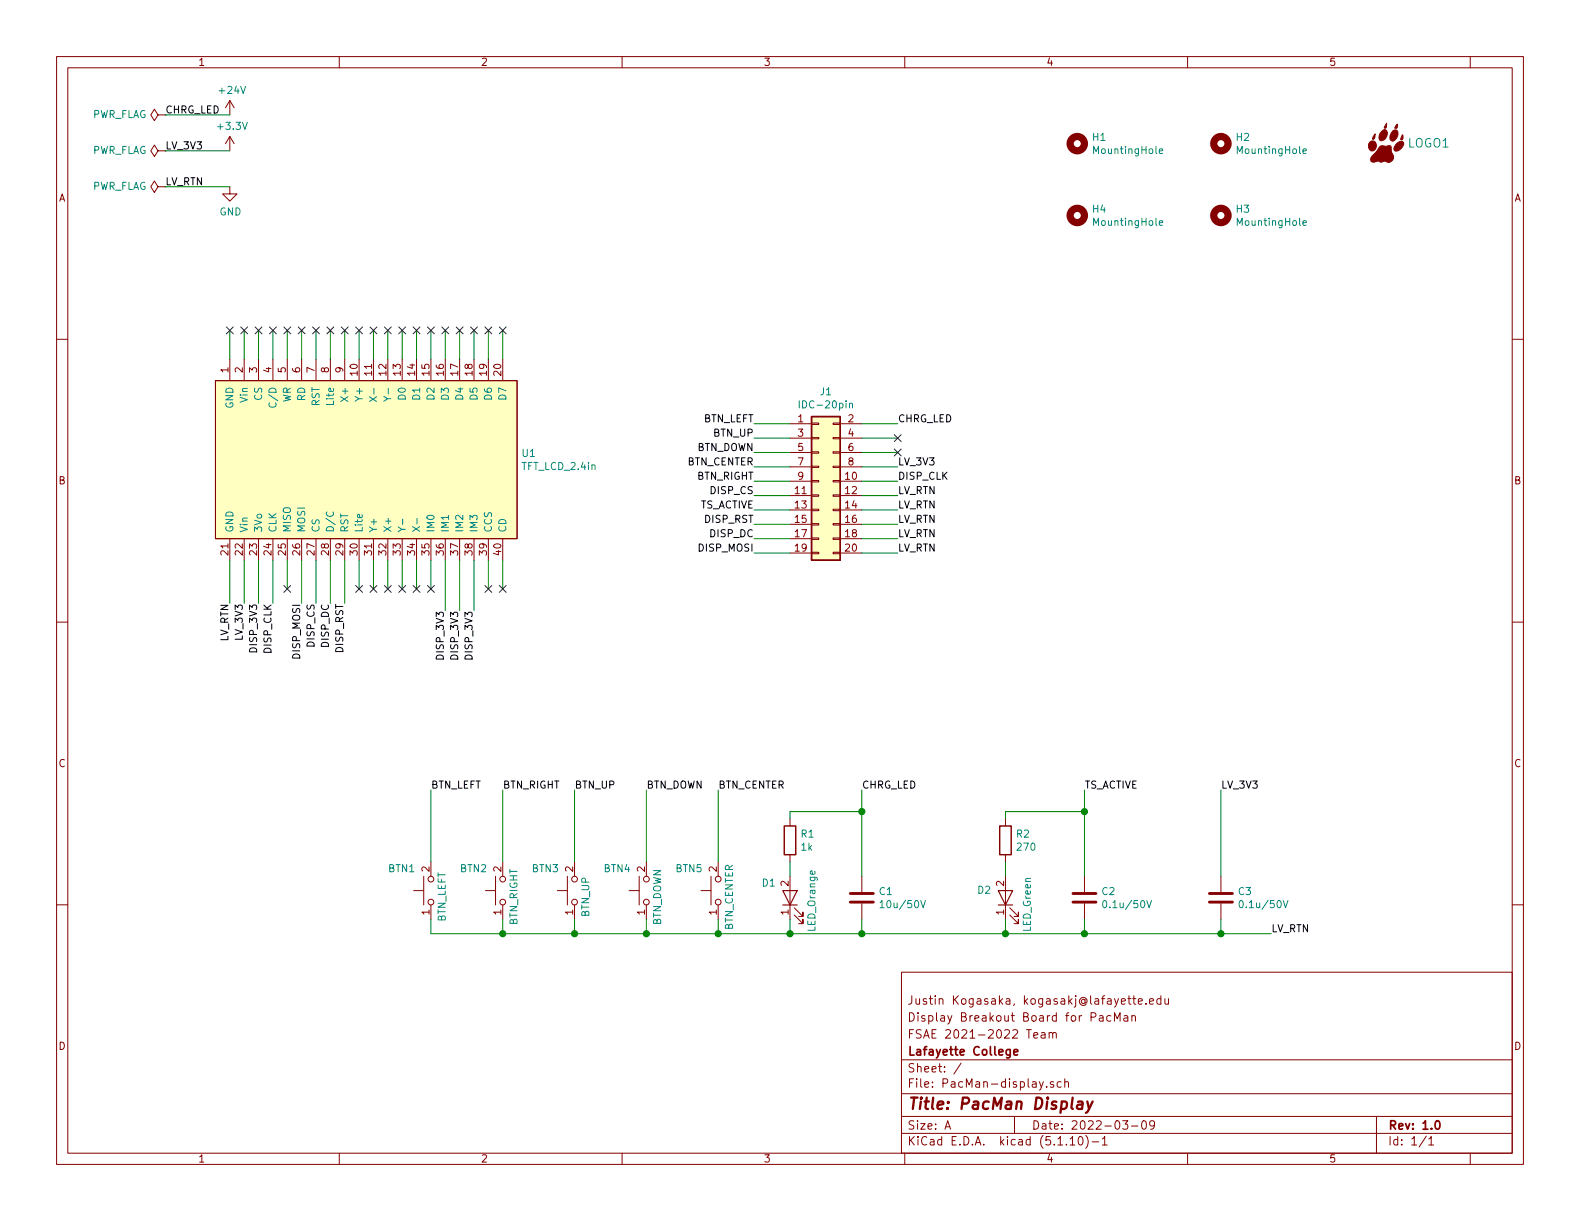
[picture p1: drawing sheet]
EESchema Schematic File Version 4
EELAYER 30 0
EELAYER END
$Descr A 11000 8500
encoding utf-8
Sheet 1 1
Title "PacMan Display"
Date "2022-03-09"
Rev "1.0"
Comp "Lafayette College"
Comment1 "FSAE 2021-2022 Team"
Comment2 "Display Breakout Board for PacMan"
Comment3 "Justin Kogasaka, kogasakj@lafayette.edu"
Comment4 ""
$EndDescr
$Comp
L Lafayette_Electric_Car_Internals:PushButton BTN4
U 1 1
P 4500 6200
F 0 "BTN4" V 4650 6500 50  0000 R CNN
F 1 "BTN_DOWN" H 4455 6152 50  0000 C TNN
F 2 "Lafayette_Electric_Car_Footprints:PushButton" H 4750 6400 50  0001 C CNN
F 3 "https://media.digikey.com/pdf/Data%20Sheets/RAFI%20PDF's/Racon_PCB_Tactile_Switches_Cat.pdf" H 4750 6400 50  0001 C CNN
F 4 "Digikey" H 4300 6550 50  0001 C CNN "Vendor"
F 5 "1715-1676-1-ND" H 4450 6550 50  0001 C CNN "Vendor Part"
F 6 "RAFI USA" H 4300 6550 50  0001 C CNN "Manufacturer"
F 7 "1.14100.5030000" H 4450 6550 50  0001 C CNN "Manufacturer Part"
	1    4500 6200
	0    -1   -1   0   
$EndComp
$Comp
L Lafayette_Electric_Car_Internals:PushButton BTN2
U 1 1
P 3500 6200
F 0 "BTN2" V 3650 6500 50  0000 R CNN
F 1 "BTN_RIGHT" H 3455 6152 50  0000 C TNN
F 2 "Lafayette_Electric_Car_Footprints:PushButton" H 3750 6400 50  0001 C CNN
F 3 "https://media.digikey.com/pdf/Data%20Sheets/RAFI%20PDF's/Racon_PCB_Tactile_Switches_Cat.pdf" H 3750 6400 50  0001 C CNN
F 4 "Digikey" H 3300 6550 50  0001 C CNN "Vendor"
F 5 "1715-1676-1-ND" H 3450 6550 50  0001 C CNN "Vendor Part"
F 6 "RAFI USA" H 3300 6550 50  0001 C CNN "Manufacturer"
F 7 "1.14100.5030000" H 3450 6550 50  0001 C CNN "Manufacturer Part"
	1    3500 6200
	0    -1   -1   0   
$EndComp
$Comp
L Lafayette_Electric_Car_Internals:PushButton BTN1
U 1 1
P 3000 6200
F 0 "BTN1" V 3150 6500 50  0000 R CNN
F 1 "BTN_LEFT" H 2955 6152 50  0000 C TNN
F 2 "Lafayette_Electric_Car_Footprints:PushButton" H 3250 6400 50  0001 C CNN
F 3 "https://media.digikey.com/pdf/Data%20Sheets/RAFI%20PDF's/Racon_PCB_Tactile_Switches_Cat.pdf" H 3250 6400 50  0001 C CNN
F 4 "Digikey" H 2800 6550 50  0001 C CNN "Vendor"
F 5 "1715-1676-1-ND" H 2950 6550 50  0001 C CNN "Vendor Part"
F 6 "RAFI USA" H 2800 6550 50  0001 C CNN "Manufacturer"
F 7 "1.14100.5030000" H 2950 6550 50  0001 C CNN "Manufacturer Part"
	1    3000 6200
	0    -1   -1   0   
$EndComp
$Comp
L Lafayette_Electric_Car_Internals:PushButton BTN5
U 1 1
P 5000 6200
F 0 "BTN5" V 5150 6500 50  0000 R CNN
F 1 "BTN_CENTER" H 4955 6152 50  0000 C TNN
F 2 "Lafayette_Electric_Car_Footprints:PushButton" H 5250 6400 50  0001 C CNN
F 3 "https://media.digikey.com/pdf/Data%20Sheets/RAFI%20PDF's/Racon_PCB_Tactile_Switches_Cat.pdf" H 5250 6400 50  0001 C CNN
F 4 "Digikey" H 4800 6550 50  0001 C CNN "Vendor"
F 5 "1715-1676-1-ND" H 4950 6550 50  0001 C CNN "Vendor Part"
F 6 "RAFI USA" H 4800 6550 50  0001 C CNN "Manufacturer"
F 7 "1.14100.5030000" H 4950 6550 50  0001 C CNN "Manufacturer Part"
	1    5000 6200
	0    -1   -1   0   
$EndComp
$Comp
L Lafayette_Electric_Car_Internals:PushButton BTN3
U 1 1
P 4000 6200
F 0 "BTN3" V 4150 6500 50  0000 R CNN
F 1 "BTN_UP" H 3955 6152 50  0000 C TNN
F 2 "Lafayette_Electric_Car_Footprints:PushButton" H 4250 6400 50  0001 C CNN
F 3 "https://media.digikey.com/pdf/Data%20Sheets/RAFI%20PDF's/Racon_PCB_Tactile_Switches_Cat.pdf" H 4250 6400 50  0001 C CNN
F 4 "Digikey" H 3800 6550 50  0001 C CNN "Vendor"
F 5 "1715-1676-1-ND" H 3950 6550 50  0001 C CNN "Vendor Part"
F 6 "RAFI USA" H 3800 6550 50  0001 C CNN "Manufacturer"
F 7 "1.14100.5030000" H 3950 6550 50  0001 C CNN "Manufacturer Part"
	1    4000 6200
	0    -1   -1   0   
$EndComp
NoConn ~ 1600 2300
NoConn ~ 1700 2300
NoConn ~ 1800 2300
NoConn ~ 1900 2300
NoConn ~ 2000 2300
NoConn ~ 2100 2300
NoConn ~ 2200 2300
NoConn ~ 2300 2300
NoConn ~ 2400 2300
NoConn ~ 2500 2300
NoConn ~ 2600 2300
NoConn ~ 2700 2300
NoConn ~ 2800 2300
NoConn ~ 2900 2300
NoConn ~ 3000 2300
NoConn ~ 3100 2300
NoConn ~ 3200 2300
NoConn ~ 3300 2300
NoConn ~ 3400 2300
NoConn ~ 3500 2300
Wire Wire Line
	1600 2300 1600 2500
Wire Wire Line
	1700 2300 1700 2500
Wire Wire Line
	1800 2300 1800 2500
Wire Wire Line
	1900 2300 1900 2500
Wire Wire Line
	2000 2300 2000 2500
Wire Wire Line
	2100 2300 2100 2500
Wire Wire Line
	2200 2300 2200 2500
Wire Wire Line
	2300 2300 2300 2500
Wire Wire Line
	2400 2300 2400 2500
Wire Wire Line
	2500 2300 2500 2500
Wire Wire Line
	2600 2300 2600 2500
Wire Wire Line
	2700 2300 2700 2500
Wire Wire Line
	2800 2300 2800 2500
Wire Wire Line
	2900 2300 2900 2500
Wire Wire Line
	3000 2300 3000 2500
Wire Wire Line
	3100 2300 3100 2500
Wire Wire Line
	3200 2300 3200 2500
Wire Wire Line
	3300 2300 3300 2500
Wire Wire Line
	3400 2300 3400 2500
Wire Wire Line
	3500 2300 3500 2500
NoConn ~ 2000 4100
NoConn ~ 2500 4100
NoConn ~ 2600 4100
NoConn ~ 2700 4100
NoConn ~ 2800 4100
NoConn ~ 2900 4100
NoConn ~ 3000 4100
NoConn ~ 3400 4100
NoConn ~ 3500 4100
Wire Wire Line
	3500 4100 3500 3900
Wire Wire Line
	3400 4100 3400 3900
Wire Wire Line
	3300 4250 3300 3900
Wire Wire Line
	3200 4250 3200 3900
Wire Wire Line
	3100 4250 3100 3900
Wire Wire Line
	3000 4100 3000 3900
Wire Wire Line
	2900 4100 2900 3900
Wire Wire Line
	2800 4100 2800 3900
Wire Wire Line
	2700 4100 2700 3900
Wire Wire Line
	2600 4100 2600 3900
Wire Wire Line
	2500 4100 2500 3900
Wire Wire Line
	2000 4100 2000 3900
Wire Wire Line
	1800 4200 1800 3900
$Comp
L Device:R R1
U 1 1
P 5500 5850
F 0 "R1" H 5570 5896 50  0000 L CNN
F 1 "1k" H 5570 5805 50  0000 L CNN
F 2 "Resistor_SMD:R_0805_2012Metric_Pad1.20x1.40mm_HandSolder" V 5430 5850 50  0001 C CNN
F 3 "~" H 5500 5850 50  0001 C CNN
	1    5500 5850
	1    0    0    -1  
$EndComp
$Comp
L Device:C C1
U 1 1
P 6000 6250
F 0 "C1" H 6115 6296 50  0000 L CNN
F 1 "10u/50V" H 6115 6205 50  0000 L CNN
F 2 "Capacitor_SMD:C_1210_3225Metric_Pad1.33x2.70mm_HandSolder" H 6038 6100 50  0001 C CNN
F 3 "~" H 6000 6250 50  0001 C CNN
	1    6000 6250
	1    0    0    -1  
$EndComp
$Comp
L Device:C C2
U 1 1
P 7550 6250
F 0 "C2" H 7665 6296 50  0000 L CNN
F 1 "0.1u/50V" H 7665 6205 50  0000 L CNN
F 2 "Capacitor_SMD:C_0805_2012Metric_Pad1.18x1.45mm_HandSolder" H 7588 6100 50  0001 C CNN
F 3 "~" H 7550 6250 50  0001 C CNN
	1    7550 6250
	1    0    0    -1  
$EndComp
Wire Wire Line
	3000 5500 3000 6000
Wire Wire Line
	3500 6000 3500 5500
Wire Wire Line
	4000 5500 4000 6000
Wire Wire Line
	4500 6000 4500 5500
Wire Wire Line
	5000 5500 5000 6000
Wire Wire Line
	5500 6000 5500 6100
Wire Wire Line
	3000 6400 3000 6500
Wire Wire Line
	3000 6500 3500 6500
Wire Wire Line
	6000 6500 6000 6400
Wire Wire Line
	5500 6400 5500 6500
Connection ~ 5500 6500
Wire Wire Line
	5500 6500 6000 6500
Wire Wire Line
	5000 6400 5000 6500
Connection ~ 5000 6500
Wire Wire Line
	5000 6500 5500 6500
Wire Wire Line
	4500 6400 4500 6500
Connection ~ 4500 6500
Wire Wire Line
	4500 6500 5000 6500
Wire Wire Line
	4000 6400 4000 6500
Connection ~ 4000 6500
Wire Wire Line
	4000 6500 4500 6500
Wire Wire Line
	3500 6400 3500 6500
Connection ~ 3500 6500
Wire Wire Line
	3500 6500 4000 6500
Text Label 3500 5500 0    50   ~ 0
BTN_RIGHT
Text Label 3000 5500 0    50   ~ 0
BTN_LEFT
Text Label 4000 5500 0    50   ~ 0
BTN_UP
Text Label 4500 5500 0    50   ~ 0
BTN_DOWN
Text Label 5000 5500 0    50   ~ 0
BTN_CENTER
Text Label 6000 5500 0    50   ~ 0
CHRG_LED
Wire Wire Line
	6000 6100 6000 5650
Wire Wire Line
	5500 5700 5500 5650
Wire Wire Line
	6000 5650 5500 5650
$Comp
L Lafayette_Electric_Car_Internals:TFT_LCD_2.4in U1
U 1 1
P 2550 3200
F 0 "U1" H 3628 3246 50  0000 L CNN
F 1 "TFT_LCD_2.4in" H 3628 3155 50  0000 L CNN
F 2 "Lafayette_Electric_Car_Footprints:TFT_LCD_2.4in" H 1175 3250 50  0001 C CNN
F 3 "" H 1175 3250 50  0001 C CNN
	1    2550 3200
	1    0    0    -1  
$EndComp
Wire Wire Line
	6000 5500 6000 5650
Connection ~ 6000 5650
Text Label 8850 6500 0    50   ~ 0
LV_RTN
Text Label 5250 3150 2    50   ~ 0
BTN_DOWN
Text Label 5250 3250 2    50   ~ 0
BTN_CENTER
Text Label 6250 2950 0    50   ~ 0
CHRG_LED
Text Label 6250 3850 0    50   ~ 0
LV_RTN
Wire Wire Line
	6250 3650 6000 3650
Wire Wire Line
	6250 2950 6000 2950
Wire Wire Line
	5250 3350 5500 3350
Wire Wire Line
	5250 3250 5500 3250
Wire Wire Line
	5500 3450 5250 3450
Wire Wire Line
	5250 3750 5500 3750
Wire Wire Line
	6250 3350 6000 3350
Wire Wire Line
	6250 3450 6000 3450
Wire Wire Line
	6250 3550 6000 3550
Text Label 5250 3650 2    50   ~ 0
DISP_RST
Text Label 5250 3750 2    50   ~ 0
DISP_DC
Text Label 5250 3450 2    50   ~ 0
DISP_CS
Text Label 6250 3750 0    50   ~ 0
LV_RTN
Wire Wire Line
	1600 4200 1600 3900
Wire Wire Line
	1700 4200 1700 3900
Wire Wire Line
	1900 4200 1900 3900
Wire Wire Line
	2100 4200 2100 3900
Wire Wire Line
	2200 4200 2200 3900
Wire Wire Line
	2300 4200 2300 3900
Wire Wire Line
	2400 4200 2400 3900
Text Label 1600 4200 3    50   ~ 0
LV_RTN
Text Label 1700 4200 3    50   ~ 0
LV_3V3
Text Label 1900 4200 3    50   ~ 0
DISP_CLK
Text Label 2100 4200 3    50   ~ 0
DISP_MOSI
Text Label 2200 4200 3    50   ~ 0
DISP_CS
Text Label 2300 4200 3    50   ~ 0
DISP_DC
Text Label 2400 4200 3    50   ~ 0
DISP_RST
Wire Wire Line
	5250 2950 5500 2950
Wire Wire Line
	5250 3050 5500 3050
Wire Wire Line
	5250 3150 5500 3150
Text Label 5250 3050 2    50   ~ 0
BTN_UP
Text Label 5250 3350 2    50   ~ 0
BTN_RIGHT
Text Label 5250 2950 2    50   ~ 0
BTN_LEFT
Wire Wire Line
	7550 6400 7550 6500
Wire Wire Line
	8500 5500 8500 6100
Text Label 8500 5500 0    50   ~ 0
LV_3V3
$Comp
L power:PWR_FLAG #FLG0101
U 1 1
P 1150 800
F 0 "#FLG0101" H 1150 875 50  0001 C CNN
F 1 "PWR_FLAG" V 1150 927 50  0000 L CNN
F 2 "" H 1150 800 50  0001 C CNN
F 3 "~" H 1150 800 50  0001 C CNN
	1    1150 800 
	0    -1   -1   0   
$EndComp
$Comp
L power:+24V #PWR0101
U 1 1
P 1600 800
F 0 "#PWR0101" H 1600 650 50  0001 C CNN
F 1 "+24V" H 1615 973 50  0000 C CNN
F 2 "" H 1600 800 50  0001 C CNN
F 3 "" H 1600 800 50  0001 C CNN
	1    1600 800 
	1    0    0    -1  
$EndComp
Wire Wire Line
	1150 800  1600 800 
$Comp
L power:PWR_FLAG #FLG0102
U 1 1
P 1150 1300
F 0 "#FLG0102" H 1150 1375 50  0001 C CNN
F 1 "PWR_FLAG" V 1150 1427 50  0000 L CNN
F 2 "" H 1150 1300 50  0001 C CNN
F 3 "~" H 1150 1300 50  0001 C CNN
	1    1150 1300
	0    -1   -1   0   
$EndComp
$Comp
L power:GND #PWR0102
U 1 1
P 1600 1300
F 0 "#PWR0102" H 1600 1050 50  0001 C CNN
F 1 "GND" H 1605 1127 50  0000 C CNN
F 2 "" H 1600 1300 50  0001 C CNN
F 3 "" H 1600 1300 50  0001 C CNN
	1    1600 1300
	1    0    0    -1  
$EndComp
Wire Wire Line
	1150 1300 1600 1300
Text Label 1150 800  0    50   ~ 0
CHRG_LED
Text Label 1150 1300 0    50   ~ 0
LV_RTN
$Comp
L power:PWR_FLAG #FLG0103
U 1 1
P 1150 1050
F 0 "#FLG0103" H 1150 1125 50  0001 C CNN
F 1 "PWR_FLAG" V 1150 1177 50  0000 L CNN
F 2 "" H 1150 1050 50  0001 C CNN
F 3 "~" H 1150 1050 50  0001 C CNN
	1    1150 1050
	0    -1   -1   0   
$EndComp
$Comp
L power:+3.3V #PWR0103
U 1 1
P 1600 1050
F 0 "#PWR0103" H 1600 900 50  0001 C CNN
F 1 "+3.3V" H 1615 1223 50  0000 C CNN
F 2 "" H 1600 1050 50  0001 C CNN
F 3 "" H 1600 1050 50  0001 C CNN
	1    1600 1050
	1    0    0    -1  
$EndComp
Wire Wire Line
	1150 1050 1600 1050
Text Label 1150 1050 0    50   ~ 0
LV_3V3
Text Label 3100 4250 3    50   ~ 0
DISP_3V3
Text Label 3200 4250 3    50   ~ 0
DISP_3V3
Text Label 3300 4250 3    50   ~ 0
DISP_3V3
Text Label 1800 4200 3    50   ~ 0
DISP_3V3
$Comp
L Mechanical:MountingHole H1
U 1 1
P 7500 1000
F 0 "H1" H 7600 1046 50  0000 L CNN
F 1 "MountingHole" H 7600 955 50  0000 L CNN
F 2 "Lafayette_Electric_Car_Footprints:MountingHole_#4_NoPad" H 7500 1000 50  0001 C CNN
F 3 "~" H 7500 1000 50  0001 C CNN
	1    7500 1000
	1    0    0    -1  
$EndComp
$Comp
L Mechanical:MountingHole H2
U 1 1
P 8500 1000
F 0 "H2" H 8600 1046 50  0000 L CNN
F 1 "MountingHole" H 8600 955 50  0000 L CNN
F 2 "Lafayette_Electric_Car_Footprints:MountingHole_#4_NoPad" H 8500 1000 50  0001 C CNN
F 3 "~" H 8500 1000 50  0001 C CNN
	1    8500 1000
	1    0    0    -1  
$EndComp
$Comp
L Mechanical:MountingHole H4
U 1 1
P 7500 1500
F 0 "H4" H 7600 1546 50  0000 L CNN
F 1 "MountingHole" H 7600 1455 50  0000 L CNN
F 2 "Lafayette_Electric_Car_Footprints:MountingHole_#4_NoPad" H 7500 1500 50  0001 C CNN
F 3 "~" H 7500 1500 50  0001 C CNN
	1    7500 1500
	1    0    0    -1  
$EndComp
$Comp
L Mechanical:MountingHole H3
U 1 1
P 8500 1500
F 0 "H3" H 8600 1546 50  0000 L CNN
F 1 "MountingHole" H 8600 1455 50  0000 L CNN
F 2 "Lafayette_Electric_Car_Footprints:MountingHole_#4_NoPad" H 8500 1500 50  0001 C CNN
F 3 "~" H 8500 1500 50  0001 C CNN
	1    8500 1500
	1    0    0    -1  
$EndComp
$Comp
L Lafayette_Electric_Car_Internals:LeopardPawLogo LOGO1
U 1 1
P 9650 1000
F 0 "LOGO1" H 9799 1006 60  0000 L CNN
F 1 "LeopardPawLogo" H 9650 1133 60  0001 C CNN
F 2 "Lafayette_Electric_Car_Footprints:Paw" H 9650 1000 50  0001 C CNN
F 3 "" H 9650 1000 50  0001 C CNN
	1    9650 1000
	1    0    0    -1  
$EndComp
$Comp
L Lafayette_Electric_Car_Internals:IDC-20pin J1
U 1 1
P 5750 3450
F 0 "J1" H 5750 4175 50  0000 C CNN
F 1 "IDC-20pin" H 5750 4084 50  0000 C CNN
F 2 "Connector_IDC:IDC-Header_2x10_P2.54mm_Vertical" H 5750 4250 50  0001 C CNN
F 3 "" H 5750 4250 50  0001 C CNN
	1    5750 3450
	1    0    0    -1  
$EndComp
Wire Wire Line
	5250 3650 5500 3650
Text Label 5250 3850 2    50   ~ 0
DISP_MOSI
Text Label 6250 3350 0    50   ~ 0
DISP_CLK
Wire Wire Line
	6250 3250 6000 3250
Wire Wire Line
	6250 3150 6000 3150
Wire Wire Line
	5250 3850 5500 3850
Text Label 6250 3650 0    50   ~ 0
LV_RTN
Text Label 6250 3450 0    50   ~ 0
LV_RTN
Text Label 6250 3250 0    50   ~ 0
LV_3V3
NoConn ~ 6250 3150
NoConn ~ 6250 3050
Wire Wire Line
	6250 3050 6000 3050
Text Label 6250 3550 0    50   ~ 0
LV_RTN
Wire Wire Line
	6250 3750 6000 3750
Wire Wire Line
	6000 3850 6250 3850
Wire Wire Line
	5250 3550 5500 3550
Text Label 5250 3550 2    50   ~ 0
TS_ACTIVE
$Comp
L Lafayette_Electric_Car_Internals:LED_Orange D1
U 1 1
P 5500 6250
F 0 "D1" V 5600 6450 50  0000 R CNN
F 1 "LED_Orange" H 5700 6100 50  0000 R CNN
F 2 "LED_SMD:LED_0805_2012Metric_Pad1.15x1.40mm_HandSolder" H 5525 6350 50  0001 C CNN
F 3 "" H 5525 6350 50  0001 C CNN
	1    5500 6250
	0    -1   -1   0   
$EndComp
$Comp
L Lafayette_Electric_Car_Internals:LED_Green D2
U 1 1
P 7000 6250
F 0 "D2" V 7050 6450 50  0000 R CNN
F 1 "LED_Green" H 7150 6100 50  0000 R CNN
F 2 "LED_SMD:LED_0805_2012Metric_Pad1.15x1.40mm_HandSolder" H 7350 6700 50  0001 C CNN
F 3 "https://vcclite.com/wp-content/uploads/wpallimport/files/files/CMD1721Seriesver3.pdf" H 7150 6400 50  0001 C CNN
F 4 "Digikey" H 6300 7000 50  0001 C CNN "Vendor"
F 5 "L62405CT-ND" H 6450 6900 50  0001 C CNN "Vendor Part"
F 6 "Visual Communications Company - VCC" H 6950 6600 50  0001 C CNN "Manufacturer"
F 7 "CMD17-21VGC/TR8" H 6550 6800 50  0001 C CNN "Manufacturer Part"
	1    7000 6250
	0    -1   -1   0   
$EndComp
$Comp
L Device:R R2
U 1 1
P 7000 5850
F 0 "R2" H 7070 5896 50  0000 L CNN
F 1 "270" H 7070 5805 50  0000 L CNN
F 2 "Resistor_SMD:R_0805_2012Metric_Pad1.20x1.40mm_HandSolder" V 6930 5850 50  0001 C CNN
F 3 "~" H 7000 5850 50  0001 C CNN
	1    7000 5850
	1    0    0    -1  
$EndComp
Wire Wire Line
	7000 6000 7000 6100
Wire Wire Line
	7550 5500 7550 5650
Wire Wire Line
	7000 6400 7000 6500
Text Label 7550 5500 0    50   ~ 0
TS_ACTIVE
Wire Wire Line
	7000 5650 7550 5650
Wire Wire Line
	7000 5650 7000 5700
Wire Wire Line
	7550 5650 7550 6100
$Comp
L Device:C C3
U 1 1
P 8500 6250
F 0 "C3" H 8615 6296 50  0000 L CNN
F 1 "0.1u/50V" H 8615 6205 50  0000 L CNN
F 2 "Capacitor_SMD:C_0805_2012Metric_Pad1.18x1.45mm_HandSolder" H 8538 6100 50  0001 C CNN
F 3 "~" H 8500 6250 50  0001 C CNN
	1    8500 6250
	1    0    0    -1  
$EndComp
Wire Wire Line
	8500 6400 8500 6500
Connection ~ 6000 6500
Connection ~ 7000 6500
Connection ~ 7550 6500
Wire Wire Line
	6000 6500 7000 6500
Wire Wire Line
	7000 6500 7550 6500
Connection ~ 8500 6500
Wire Wire Line
	8500 6500 8850 6500
Wire Wire Line
	7550 6500 8500 6500
Connection ~ 7550 5650
$EndSCHEMATC
